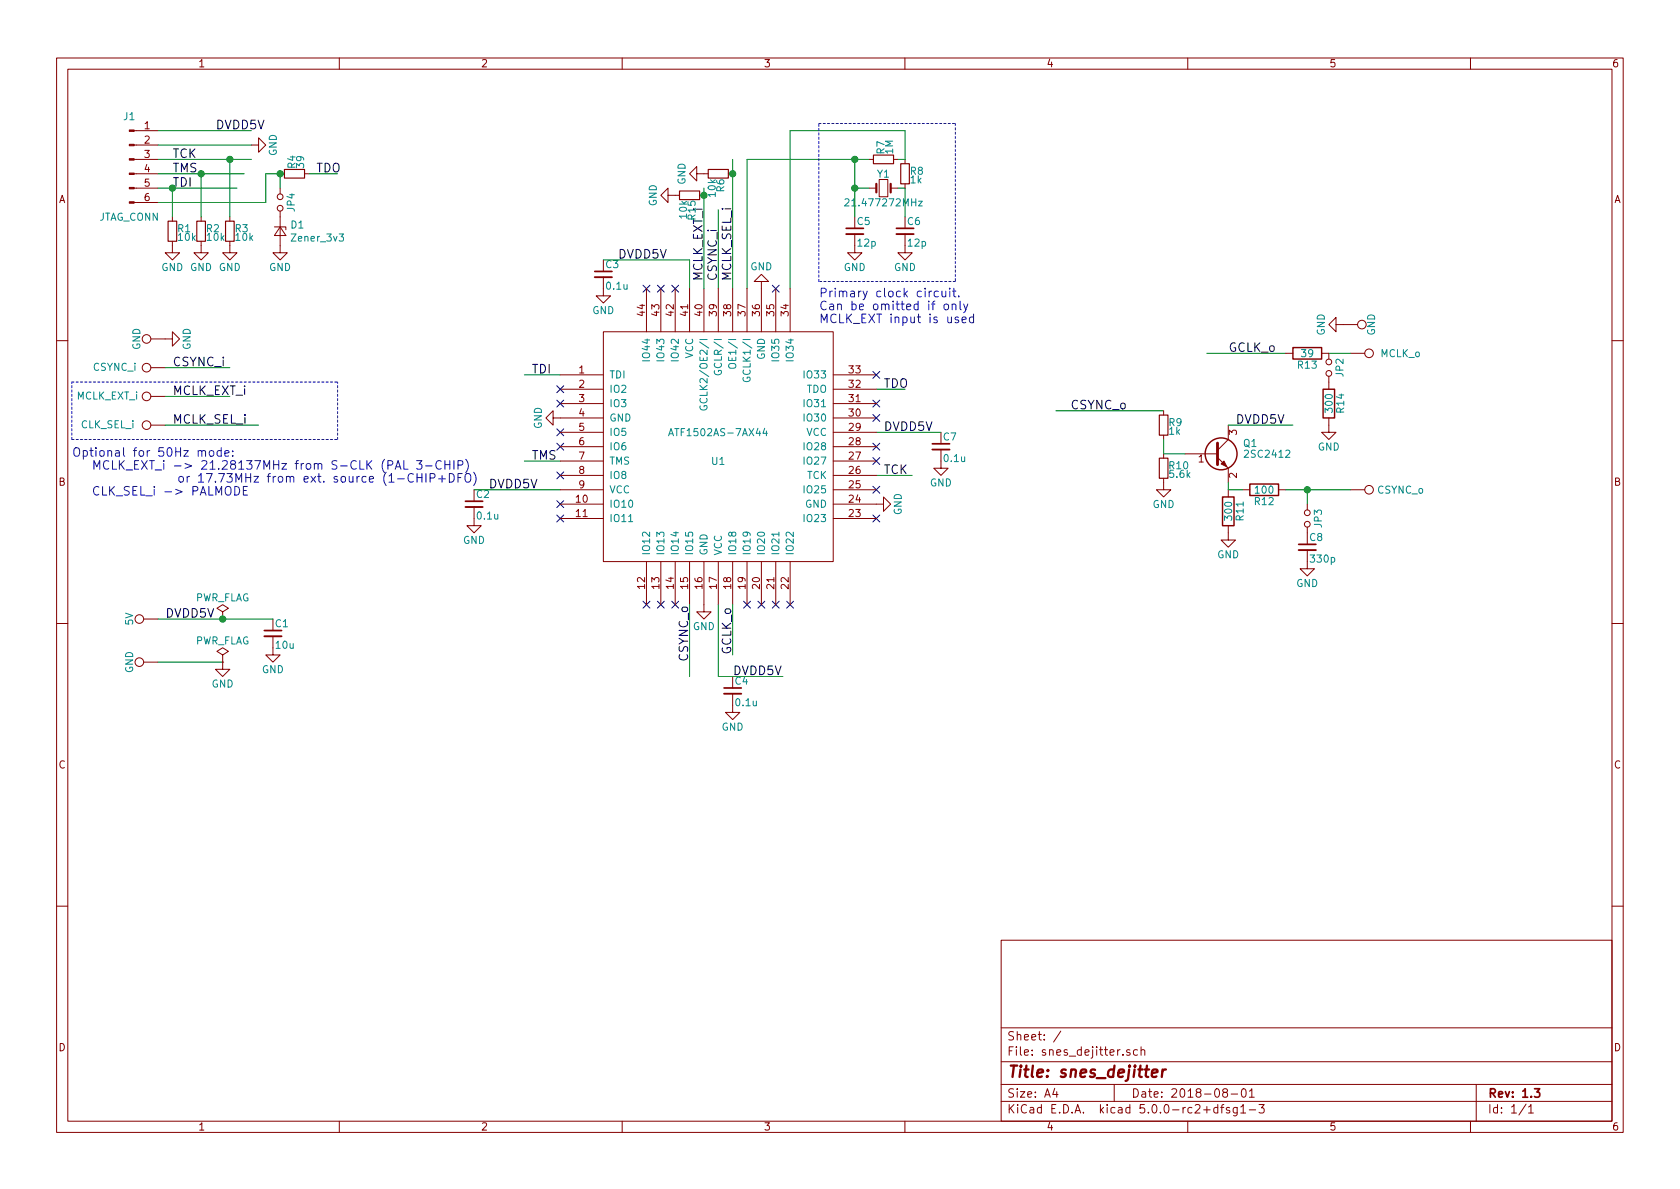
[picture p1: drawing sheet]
EESchema Schematic File Version 4
LIBS:snes_dejitter-cache
EELAYER 26 0
EELAYER END
$Descr A4 11693 8268
encoding utf-8
Sheet 1 1
Title "snes_dejitter"
Date "2018-08-01"
Rev "1.3"
Comp ""
Comment1 ""
Comment2 ""
Comment3 ""
Comment4 ""
$EndDescr
$Comp
L Connector:Conn_01x06_Male J1
U 1 1
P 900 1100
F 0 "J1" H 900 1400 50  0000 C CNN
F 1 "JTAG_CONN" H 900 700 50  0000 C CNN
F 2 "custom_components:JTAG_Header_Angled_1x06_Pitch2.54mm" H 900 1100 50  0001 C CNN
F 3 "" H 900 1100 50  0001 C CNN
	1    900  1100
	1    0    0    -1  
$EndComp
Wire Wire Line
	1100 900  1750 900 
$Comp
L power:GND #PWR01
U 1 1
P 1750 1000
F 0 "#PWR01" H 1750 750 50  0001 C CNN
F 1 "GND" H 1750 850 50  0000 C CNN
F 2 "" H 1750 1000 50  0001 C CNN
F 3 "" H 1750 1000 50  0001 C CNN
	1    1750 1000
	0    -1   -1   0   
$EndComp
Wire Wire Line
	1100 1100 1600 1100
Text Label 1200 1100 0    60   ~ 0
TCK
Wire Wire Line
	1100 1200 1400 1200
Text Label 1200 1200 0    60   ~ 0
TMS
Wire Wire Line
	1100 1300 1200 1300
Text Label 1200 1300 0    60   ~ 0
TDI
Text Label 2200 1200 0    60   ~ 0
TDO
Wire Wire Line
	1100 1000 1750 1000
Text Label 1500 900  0    60   ~ 0
DVDD5V
$Comp
L Connector:Test_Point J5
U 1 1
P 1150 2550
F 0 "J5" H 1150 2820 50  0001 C CNN
F 1 "CSYNC_i" V 1150 2900 50  0000 C CNN
F 2 "custom_components:SMD_PAD" H 1350 2550 50  0001 C CNN
F 3 "" H 1350 2550 50  0001 C CNN
	1    1150 2550
	0    -1   -1   0   
$EndComp
Text Label 3700 2600 0    60   ~ 0
TDI
Wire Wire Line
	1600 2550 1150 2550
Text Label 1200 2550 0    60   ~ 0
CSYNC_i
$Comp
L Device:C_Small C2
U 1 1
P 3300 3500
F 0 "C2" H 3310 3570 50  0000 L CNN
F 1 "0.1u" H 3310 3420 50  0000 L CNN
F 2 "custom_components:SM0603_Capa_libcms" H 3300 3500 50  0001 C CNN
F 3 "" H 3300 3500 50  0001 C CNN
	1    3300 3500
	1    0    0    -1  
$EndComp
$Comp
L power:GND #PWR02
U 1 1
P 3300 3600
F 0 "#PWR02" H 3300 3350 50  0001 C CNN
F 1 "GND" H 3300 3450 50  0000 C CNN
F 2 "" H 3300 3600 50  0001 C CNN
F 3 "" H 3300 3600 50  0001 C CNN
	1    3300 3600
	1    0    0    -1  
$EndComp
$Comp
L power:GND #PWR03
U 1 1
P 3900 2900
F 0 "#PWR03" H 3900 2650 50  0001 C CNN
F 1 "GND" H 3900 2750 50  0000 C CNN
F 2 "" H 3900 2900 50  0001 C CNN
F 3 "" H 3900 2900 50  0001 C CNN
	1    3900 2900
	0    1    1    0   
$EndComp
$Comp
L Device:C_Small C1
U 1 1
P 1900 4400
F 0 "C1" H 1910 4470 50  0000 L CNN
F 1 "10u" H 1910 4320 50  0000 L CNN
F 2 "custom_components:SM0603_Capa_libcms" H 1900 4400 50  0001 C CNN
F 3 "" H 1900 4400 50  0001 C CNN
	1    1900 4400
	1    0    0    -1  
$EndComp
$Comp
L power:GND #PWR04
U 1 1
P 1900 4500
F 0 "#PWR04" H 1900 4250 50  0001 C CNN
F 1 "GND" H 1900 4350 50  0000 C CNN
F 2 "" H 1900 4500 50  0001 C CNN
F 3 "" H 1900 4500 50  0001 C CNN
	1    1900 4500
	1    0    0    -1  
$EndComp
$Comp
L Device:C_Small C4
U 1 1
P 5100 4800
F 0 "C4" H 5110 4870 50  0000 L CNN
F 1 "0.1u" H 5110 4720 50  0000 L CNN
F 2 "custom_components:SM0603_Capa_libcms" H 5100 4800 50  0001 C CNN
F 3 "" H 5100 4800 50  0001 C CNN
	1    5100 4800
	1    0    0    -1  
$EndComp
$Comp
L power:GND #PWR05
U 1 1
P 5100 4900
F 0 "#PWR05" H 5100 4650 50  0001 C CNN
F 1 "GND" H 5100 4750 50  0000 C CNN
F 2 "" H 5100 4900 50  0001 C CNN
F 3 "" H 5100 4900 50  0001 C CNN
	1    5100 4900
	1    0    0    -1  
$EndComp
Wire Wire Line
	6350 3300 6100 3300
Text Label 6150 3300 0    60   ~ 0
TCK
$Comp
L power:GND #PWR06
U 1 1
P 4900 4200
F 0 "#PWR06" H 4900 3950 50  0001 C CNN
F 1 "GND" H 4900 4050 50  0000 C CNN
F 2 "" H 4900 4200 50  0001 C CNN
F 3 "" H 4900 4200 50  0001 C CNN
	1    4900 4200
	1    0    0    -1  
$EndComp
$Comp
L Device:C_Small C7
U 1 1
P 6550 3100
F 0 "C7" H 6560 3170 50  0000 L CNN
F 1 "0.1u" H 6560 3020 50  0000 L CNN
F 2 "custom_components:SM0603_Capa_libcms" H 6550 3100 50  0001 C CNN
F 3 "" H 6550 3100 50  0001 C CNN
	1    6550 3100
	1    0    0    -1  
$EndComp
$Comp
L power:GND #PWR07
U 1 1
P 6550 3200
F 0 "#PWR07" H 6550 2950 50  0001 C CNN
F 1 "GND" H 6550 3050 50  0000 C CNN
F 2 "" H 6550 3200 50  0001 C CNN
F 3 "" H 6550 3200 50  0001 C CNN
	1    6550 3200
	1    0    0    -1  
$EndComp
Wire Wire Line
	3900 3200 3650 3200
Text Label 3700 3200 0    60   ~ 0
TMS
Wire Wire Line
	6300 2700 6100 2700
Text Label 6150 2700 0    60   ~ 0
TDO
$Comp
L Connector:Test_Point J3
U 1 1
P 1100 4600
F 0 "J3" H 1100 4870 50  0001 C CNN
F 1 "GND" H 1100 4800 50  0000 C CNN
F 2 "custom_components:SMD_PAD" H 1300 4600 50  0001 C CNN
F 3 "" H 1300 4600 50  0001 C CNN
	1    1100 4600
	0    -1   -1   0   
$EndComp
Wire Wire Line
	1550 4600 1100 4600
$Comp
L power:GND #PWR08
U 1 1
P 1550 4600
F 0 "#PWR08" H 1550 4350 50  0001 C CNN
F 1 "GND" H 1550 4450 50  0000 C CNN
F 2 "" H 1550 4600 50  0001 C CNN
F 3 "" H 1550 4600 50  0001 C CNN
	1    1550 4600
	1    0    0    -1  
$EndComp
$Comp
L Connector:Test_Point J2
U 1 1
P 1100 4300
F 0 "J2" H 1100 4570 50  0001 C CNN
F 1 "5V" H 1100 4500 50  0000 C CNN
F 2 "custom_components:SMD_PAD" H 1300 4300 50  0001 C CNN
F 3 "" H 1300 4300 50  0001 C CNN
	1    1100 4300
	0    -1   -1   0   
$EndComp
Wire Wire Line
	1100 4300 1550 4300
Text Label 1150 4300 0    60   ~ 0
DVDD5V
$Comp
L Device:Crystal_Small Y1
U 1 1
P 6150 1300
F 0 "Y1" H 6150 1400 50  0000 C CNN
F 1 "21.477272MHz" H 6150 1200 50  0000 C CNN
F 2 "Crystals:Crystal_HC49-U_Vertical" H 6150 1300 50  0001 C CNN
F 3 "" H 6150 1300 50  0001 C CNN
	1    6150 1300
	1    0    0    -1  
$EndComp
$Comp
L Device:C_Small C5
U 1 1
P 5950 1600
F 0 "C5" H 5960 1670 50  0000 L CNN
F 1 "12p" H 5960 1520 50  0000 L CNN
F 2 "custom_components:SM0603_Capa_libcms" H 5950 1600 50  0001 C CNN
F 3 "" H 5950 1600 50  0001 C CNN
	1    5950 1600
	1    0    0    -1  
$EndComp
$Comp
L Device:C_Small C6
U 1 1
P 6300 1600
F 0 "C6" H 6310 1670 50  0000 L CNN
F 1 "12p" H 6310 1520 50  0000 L CNN
F 2 "custom_components:SM0603_Capa_libcms" H 6300 1600 50  0001 C CNN
F 3 "" H 6300 1600 50  0001 C CNN
	1    6300 1600
	1    0    0    -1  
$EndComp
Wire Wire Line
	5950 1300 6050 1300
Wire Wire Line
	6250 1300 6300 1300
Wire Wire Line
	6300 1300 6300 1500
$Comp
L power:GND #PWR09
U 1 1
P 5950 1700
F 0 "#PWR09" H 5950 1450 50  0001 C CNN
F 1 "GND" H 5950 1550 50  0000 C CNN
F 2 "" H 5950 1700 50  0001 C CNN
F 3 "" H 5950 1700 50  0001 C CNN
	1    5950 1700
	1    0    0    -1  
$EndComp
$Comp
L power:GND #PWR010
U 1 1
P 6300 1700
F 0 "#PWR010" H 6300 1450 50  0001 C CNN
F 1 "GND" H 6300 1550 50  0000 C CNN
F 2 "" H 6300 1700 50  0001 C CNN
F 3 "" H 6300 1700 50  0001 C CNN
	1    6300 1700
	1    0    0    -1  
$EndComp
$Comp
L Device:R_Small R8
U 1 1
P 6300 1200
F 0 "R8" H 6330 1220 50  0000 L CNN
F 1 "1k" H 6330 1160 50  0000 L CNN
F 2 "custom_components:SM0603_Resistor_libcms" H 6300 1200 50  0001 C CNN
F 3 "" H 6300 1200 50  0001 C CNN
	1    6300 1200
	1    0    0    -1  
$EndComp
$Comp
L Device:R_Small R7
U 1 1
P 6150 1100
F 0 "R7" H 6180 1120 50  0000 L CNN
F 1 "1M" H 6180 1060 50  0000 L CNN
F 2 "custom_components:SM0603_Resistor_libcms" H 6150 1100 50  0001 C CNN
F 3 "" H 6150 1100 50  0001 C CNN
	1    6150 1100
	0    -1   -1   0   
$EndComp
Wire Wire Line
	5200 1100 5950 1100
Connection ~ 5950 1300
Wire Wire Line
	6250 1100 6300 1100
Connection ~ 5950 1100
Wire Wire Line
	5500 900  6300 900 
Wire Wire Line
	6300 900  6300 1100
$Comp
L Connector:Test_Point J6
U 1 1
P 1150 2750
F 0 "J6" H 1150 3020 50  0001 C CNN
F 1 "MCLK_EXT_i" V 1150 3150 50  0000 C CNN
F 2 "custom_components:SMD_PAD" H 1350 2750 50  0001 C CNN
F 3 "" H 1350 2750 50  0001 C CNN
	1    1150 2750
	0    -1   -1   0   
$EndComp
Wire Wire Line
	1600 2750 1150 2750
Text Label 1200 2750 0    60   ~ 0
MCLK_EXT_i
$Comp
L Connector:Test_Point J7
U 1 1
P 1150 2950
F 0 "J7" H 1150 3220 50  0001 C CNN
F 1 "CLK_SEL_i" V 1150 3350 50  0000 C CNN
F 2 "custom_components:SMD_PAD" H 1350 2950 50  0001 C CNN
F 3 "" H 1350 2950 50  0001 C CNN
	1    1150 2950
	0    -1   -1   0   
$EndComp
Text Label 1200 2950 0    60   ~ 0
MCLK_SEL_i
Wire Notes Line
	500  2650 2350 2650
Wire Notes Line
	500  3050 2350 3050
Wire Notes Line
	500  3050 500  2650
Text Notes 500  3450 0    60   ~ 0
Optional for 50Hz mode:\n   MCLK_EXT_i -> 21.28137MHz from S-CLK (PAL 3-CHIP)\n                or 17.73MHz from ext. source (1-CHIP+DFO)\n   CLK_SEL_i -> PALMODE
Wire Wire Line
	1800 2950 1150 2950
Wire Notes Line
	2350 3050 2350 2650
Wire Notes Line
	5700 850  6650 850 
Wire Notes Line
	6650 850  6650 1950
Wire Notes Line
	6650 1950 5700 1950
Wire Notes Line
	5700 1950 5700 850 
$Comp
L power:PWR_FLAG #FLG011
U 1 1
P 1550 4300
F 0 "#FLG011" H 1550 4375 50  0001 C CNN
F 1 "PWR_FLAG" H 1550 4450 50  0000 C CNN
F 2 "" H 1550 4300 50  0001 C CNN
F 3 "" H 1550 4300 50  0001 C CNN
	1    1550 4300
	1    0    0    -1  
$EndComp
$Comp
L Connector:Test_Point J9
U 1 1
P 9400 2450
F 0 "J9" H 9400 2720 50  0001 C CNN
F 1 "MCLK_o" V 9400 2800 50  0000 C CNN
F 2 "custom_components:SMD_PAD" H 9600 2450 50  0001 C CNN
F 3 "" H 9600 2450 50  0001 C CNN
	1    9400 2450
	0    1    1    0   
$EndComp
Wire Wire Line
	7350 2850 8100 2850
$Comp
L Transistor_BJT:BC847 Q1
U 1 1
P 8450 3150
F 0 "Q1" H 8650 3225 50  0000 L CNN
F 1 "2SC2412" H 8650 3150 50  0000 L CNN
F 2 "TO_SOT_Packages_SMD:SOT-23_Handsoldering" H 8650 3075 50  0001 L CIN
F 3 "" H 8450 3150 50  0001 L CNN
	1    8450 3150
	1    0    0    -1  
$EndComp
$Comp
L Device:R R11
U 1 1
P 8550 3550
F 0 "R11" V 8630 3550 50  0000 C CNN
F 1 "300" V 8550 3550 50  0000 C CNN
F 2 "custom_components:SM0603_Resistor_libcms" V 8480 3550 50  0001 C CNN
F 3 "" H 8550 3550 50  0001 C CNN
	1    8550 3550
	1    0    0    -1  
$EndComp
$Comp
L Device:R R12
U 1 1
P 8800 3400
F 0 "R12" V 8880 3400 50  0000 C CNN
F 1 "100" V 8800 3400 50  0000 C CNN
F 2 "custom_components:SM0603_Resistor_libcms" V 8730 3400 50  0001 C CNN
F 3 "" H 8800 3400 50  0001 C CNN
	1    8800 3400
	0    1    1    0   
$EndComp
Wire Wire Line
	8550 3400 8550 3350
Wire Wire Line
	8650 3400 8550 3400
$Comp
L power:GND #PWR012
U 1 1
P 8550 3700
F 0 "#PWR012" H 8550 3450 50  0001 C CNN
F 1 "GND" H 8550 3550 50  0000 C CNN
F 2 "" H 8550 3700 50  0001 C CNN
F 3 "" H 8550 3700 50  0001 C CNN
	1    8550 3700
	1    0    0    -1  
$EndComp
Wire Wire Line
	9000 2950 8550 2950
Text Label 8600 2950 0    60   ~ 0
DVDD5V
$Comp
L Connector:Test_Point J10
U 1 1
P 9400 3400
F 0 "J10" H 9400 3670 50  0001 C CNN
F 1 "CSYNC_o" V 9400 3750 50  0000 C CNN
F 2 "custom_components:SMD_PAD" H 9600 3400 50  0001 C CNN
F 3 "" H 9600 3400 50  0001 C CNN
	1    9400 3400
	0    1    1    0   
$EndComp
Wire Wire Line
	8950 3400 9100 3400
NoConn ~ 3900 3300
NoConn ~ 3900 3000
NoConn ~ 3900 3100
NoConn ~ 3900 3500
NoConn ~ 3900 3600
NoConn ~ 5200 4200
NoConn ~ 5300 4200
NoConn ~ 5400 4200
NoConn ~ 5500 4200
NoConn ~ 4500 4200
NoConn ~ 4600 4200
NoConn ~ 4700 4200
Text Notes 5700 2250 0    60   ~ 0
Primary clock circuit.\nCan be omitted if only\nMCLK_EXT input is used
NoConn ~ 4500 2000
NoConn ~ 4600 2000
NoConn ~ 4700 2000
NoConn ~ 6100 2800
NoConn ~ 5400 2000
$Comp
L power:PWR_FLAG #FLG013
U 1 1
P 1550 4600
F 0 "#FLG013" H 1550 4675 50  0001 C CNN
F 1 "PWR_FLAG" H 1550 4750 50  0000 C CNN
F 2 "" H 1550 4600 50  0001 C CNN
F 3 "" H 1550 4600 50  0001 C CNN
	1    1550 4600
	1    0    0    -1  
$EndComp
$Comp
L Device:C_Small C8
U 1 1
P 9100 3800
F 0 "C8" H 9110 3870 50  0000 L CNN
F 1 "330p" H 9110 3720 50  0000 L CNN
F 2 "custom_components:SM0603_Capa_libcms" H 9100 3800 50  0001 C CNN
F 3 "" H 9100 3800 50  0001 C CNN
	1    9100 3800
	1    0    0    -1  
$EndComp
$Comp
L power:GND #PWR014
U 1 1
P 9100 3900
F 0 "#PWR014" H 9100 3650 50  0001 C CNN
F 1 "GND" H 9100 3750 50  0000 C CNN
F 2 "" H 9100 3900 50  0001 C CNN
F 3 "" H 9100 3900 50  0001 C CNN
	1    9100 3900
	1    0    0    -1  
$EndComp
Wire Wire Line
	9100 3500 9100 3400
Connection ~ 9100 3400
Wire Wire Line
	3650 2600 3900 2600
Wire Wire Line
	5100 2000 5100 1200
Text Label 5100 1950 1    60   ~ 0
MCLK_SEL_i
$Comp
L Device:R_Small R6
U 1 1
P 5000 1200
F 0 "R6" H 5030 1220 50  0000 L CNN
F 1 "10k" H 5030 1160 50  0000 L CNN
F 2 "custom_components:SM0603_Resistor_libcms" H 5000 1200 50  0001 C CNN
F 3 "" H 5000 1200 50  0001 C CNN
	1    5000 1200
	0    1    1    0   
$EndComp
$Comp
L power:GND #PWR015
U 1 1
P 4900 1200
F 0 "#PWR015" H 4900 950 50  0001 C CNN
F 1 "GND" H 4900 1050 50  0000 C CNN
F 2 "" H 4900 1200 50  0001 C CNN
F 3 "" H 4900 1200 50  0001 C CNN
	1    4900 1200
	0    1    1    0   
$EndComp
Connection ~ 5100 1200
Wire Wire Line
	5000 2000 5000 1450
Text Label 5000 1950 1    60   ~ 0
CSYNC_i
Wire Wire Line
	3300 3400 3900 3400
Text Label 3400 3400 0    60   ~ 0
DVDD5V
$Comp
L Device:C_Small C3
U 1 1
P 4200 1900
F 0 "C3" H 4210 1970 50  0000 L CNN
F 1 "0.1u" H 4210 1820 50  0000 L CNN
F 2 "custom_components:SM0603_Capa_libcms" H 4200 1900 50  0001 C CNN
F 3 "" H 4200 1900 50  0001 C CNN
	1    4200 1900
	1    0    0    -1  
$EndComp
$Comp
L power:GND #PWR016
U 1 1
P 4200 2000
F 0 "#PWR016" H 4200 1750 50  0001 C CNN
F 1 "GND" H 4200 1850 50  0000 C CNN
F 2 "" H 4200 2000 50  0001 C CNN
F 3 "" H 4200 2000 50  0001 C CNN
	1    4200 2000
	1    0    0    -1  
$EndComp
Wire Wire Line
	4200 1800 4800 1800
Text Label 4300 1800 0    60   ~ 0
DVDD5V
Wire Wire Line
	4800 1800 4800 2000
$Comp
L power:GND #PWR017
U 1 1
P 5300 2000
F 0 "#PWR017" H 5300 1750 50  0001 C CNN
F 1 "GND" H 5300 1850 50  0000 C CNN
F 2 "" H 5300 2000 50  0001 C CNN
F 3 "" H 5300 2000 50  0001 C CNN
	1    5300 2000
	-1   0    0    1   
$EndComp
Text Label 4900 1950 1    60   ~ 0
MCLK_EXT_i
Connection ~ 1550 4300
Wire Wire Line
	6550 3000 6100 3000
Text Label 6150 3000 0    60   ~ 0
DVDD5V
$Comp
L Device:R_Small R9
U 1 1
P 8100 2950
F 0 "R9" H 8130 2970 50  0000 L CNN
F 1 "1k" H 8130 2910 50  0000 L CNN
F 2 "custom_components:SM0603_Resistor_libcms" H 8100 2950 50  0001 C CNN
F 3 "" H 8100 2950 50  0001 C CNN
	1    8100 2950
	1    0    0    -1  
$EndComp
$Comp
L Device:R_Small R10
U 1 1
P 8100 3250
F 0 "R10" H 8130 3270 50  0000 L CNN
F 1 "5.6k" H 8130 3210 50  0000 L CNN
F 2 "custom_components:SM0603_Resistor_libcms" H 8100 3250 50  0001 C CNN
F 3 "" H 8100 3250 50  0001 C CNN
	1    8100 3250
	1    0    0    -1  
$EndComp
Wire Wire Line
	8100 3050 8100 3150
Wire Wire Line
	8100 3150 8250 3150
$Comp
L power:GND #PWR018
U 1 1
P 8100 3350
F 0 "#PWR018" H 8100 3100 50  0001 C CNN
F 1 "GND" H 8100 3200 50  0000 C CNN
F 2 "" H 8100 3350 50  0001 C CNN
F 3 "" H 8100 3350 50  0001 C CNN
	1    8100 3350
	1    0    0    -1  
$EndComp
NoConn ~ 6100 3600
NoConn ~ 6100 3400
NoConn ~ 6100 3200
NoConn ~ 6100 3100
$Comp
L power:GND #PWR019
U 1 1
P 6100 3500
F 0 "#PWR019" H 6100 3250 50  0001 C CNN
F 1 "GND" H 6100 3350 50  0000 C CNN
F 2 "" H 6100 3500 50  0001 C CNN
F 3 "" H 6100 3500 50  0001 C CNN
	1    6100 3500
	0    -1   -1   0   
$EndComp
Wire Wire Line
	5950 1100 5950 1300
Wire Wire Line
	5200 2000 5200 1100
Wire Wire Line
	5500 900  5500 2000
$Comp
L Device:R_Small R4
U 1 1
P 2050 1200
F 0 "R4" H 2080 1220 50  0000 L CNN
F 1 "39" H 2080 1160 50  0000 L CNN
F 2 "custom_components:SM0603_Resistor_libcms" H 2050 1200 50  0001 C CNN
F 3 "" H 2050 1200 50  0001 C CNN
	1    2050 1200
	0    -1   -1   0   
$EndComp
$Comp
L power:GND #PWR020
U 1 1
P 1950 1700
F 0 "#PWR020" H 1950 1450 50  0001 C CNN
F 1 "GND" H 1950 1550 50  0000 C CNN
F 2 "" H 1950 1700 50  0001 C CNN
F 3 "" H 1950 1700 50  0001 C CNN
	1    1950 1700
	1    0    0    -1  
$EndComp
$Comp
L custom_components:ATF1502AS-7AX44 U1
U 1 1
P 5000 3100
F 0 "U1" H 5000 3000 50  0000 C CNN
F 1 "ATF1502AS-7AX44" H 5000 3200 50  0000 C CNN
F 2 "custom_components:TQFP-44_10x10mm_Pitch0.8mm_Handsoldering" H 5000 3100 50  0001 C CNN
F 3 "DOCUMENTATION" H 5000 3100 50  0001 C CNN
	1    5000 3100
	1    0    0    -1  
$EndComp
NoConn ~ 3900 2700
NoConn ~ 3900 2800
NoConn ~ 6100 2600
NoConn ~ 6100 2900
Text Label 5100 4700 0    60   ~ 0
DVDD5V
Wire Wire Line
	5100 4200 5100 4550
Text Label 5100 4550 1    60   ~ 0
GCLK_o
Wire Wire Line
	5000 4200 5000 4700
Wire Wire Line
	5000 4700 5450 4700
Wire Wire Line
	4800 4200 4800 4700
Wire Wire Line
	8400 2450 8950 2450
Text Label 8550 2450 0    60   ~ 0
GCLK_o
Text Label 4800 4600 1    60   ~ 0
CSYNC_o
Text Label 7450 2850 0    60   ~ 0
CSYNC_o
$Comp
L Device:R_Small R1
U 1 1
P 1200 1600
F 0 "R1" H 1230 1620 50  0000 L CNN
F 1 "10k" H 1230 1560 50  0000 L CNN
F 2 "custom_components:SM0603_Resistor_libcms" H 1200 1600 50  0001 C CNN
F 3 "" H 1200 1600 50  0001 C CNN
	1    1200 1600
	1    0    0    -1  
$EndComp
$Comp
L Device:R_Small R2
U 1 1
P 1400 1600
F 0 "R2" H 1430 1620 50  0000 L CNN
F 1 "10k" H 1430 1560 50  0000 L CNN
F 2 "custom_components:SM0603_Resistor_libcms" H 1400 1600 50  0001 C CNN
F 3 "" H 1400 1600 50  0001 C CNN
	1    1400 1600
	1    0    0    -1  
$EndComp
$Comp
L Device:R_Small R3
U 1 1
P 1600 1600
F 0 "R3" H 1630 1620 50  0000 L CNN
F 1 "10k" H 1630 1560 50  0000 L CNN
F 2 "custom_components:SM0603_Resistor_libcms" H 1600 1600 50  0001 C CNN
F 3 "" H 1600 1600 50  0001 C CNN
	1    1600 1600
	1    0    0    -1  
$EndComp
Wire Wire Line
	1200 1300 1200 1500
Connection ~ 1200 1300
Wire Wire Line
	1400 1500 1400 1200
Connection ~ 1400 1200
Wire Wire Line
	1600 1500 1600 1100
Connection ~ 1600 1100
$Comp
L power:GND #PWR021
U 1 1
P 1400 1700
F 0 "#PWR021" H 1400 1450 50  0001 C CNN
F 1 "GND" H 1400 1550 50  0000 C CNN
F 2 "" H 1400 1700 50  0001 C CNN
F 3 "" H 1400 1700 50  0001 C CNN
	1    1400 1700
	1    0    0    -1  
$EndComp
$Comp
L power:GND #PWR022
U 1 1
P 1600 1700
F 0 "#PWR022" H 1600 1450 50  0001 C CNN
F 1 "GND" H 1600 1550 50  0000 C CNN
F 2 "" H 1600 1700 50  0001 C CNN
F 3 "" H 1600 1700 50  0001 C CNN
	1    1600 1700
	1    0    0    -1  
$EndComp
$Comp
L power:GND #PWR023
U 1 1
P 1200 1700
F 0 "#PWR023" H 1200 1450 50  0001 C CNN
F 1 "GND" H 1200 1550 50  0000 C CNN
F 2 "" H 1200 1700 50  0001 C CNN
F 3 "" H 1200 1700 50  0001 C CNN
	1    1200 1700
	1    0    0    -1  
$EndComp
$Comp
L Device:R R14
U 1 1
P 9250 2800
F 0 "R14" V 9330 2800 50  0000 C CNN
F 1 "300" V 9250 2800 50  0000 C CNN
F 2 "custom_components:SM0603_Resistor_libcms" V 9180 2800 50  0001 C CNN
F 3 "" H 9250 2800 50  0001 C CNN
	1    9250 2800
	1    0    0    -1  
$EndComp
$Comp
L Device:R R13
U 1 1
P 9100 2450
F 0 "R13" V 9180 2450 50  0000 C CNN
F 1 "39" V 9100 2450 50  0000 C CNN
F 2 "custom_components:SM0603_Resistor_libcms" V 9030 2450 50  0001 C CNN
F 3 "" H 9100 2450 50  0001 C CNN
	1    9100 2450
	0    1    1    0   
$EndComp
Wire Wire Line
	9400 2450 9250 2450
$Comp
L power:GND #PWR024
U 1 1
P 9250 2950
F 0 "#PWR024" H 9250 2700 50  0001 C CNN
F 1 "GND" H 9250 2800 50  0000 C CNN
F 2 "" H 9250 2950 50  0001 C CNN
F 3 "" H 9250 2950 50  0001 C CNN
	1    9250 2950
	1    0    0    -1  
$EndComp
$Comp
L Connector:Test_Point J4
U 1 1
P 1150 2350
F 0 "J4" H 1150 2620 50  0001 C CNN
F 1 "GND" H 1150 2550 50  0000 C CNN
F 2 "custom_components:SMD_PAD" H 1350 2350 50  0001 C CNN
F 3 "" H 1350 2350 50  0001 C CNN
	1    1150 2350
	0    -1   -1   0   
$EndComp
$Comp
L power:GND #PWR025
U 1 1
P 1150 2350
F 0 "#PWR025" H 1150 2100 50  0001 C CNN
F 1 "GND" H 1150 2200 50  0000 C CNN
F 2 "" H 1150 2350 50  0001 C CNN
F 3 "" H 1150 2350 50  0001 C CNN
	1    1150 2350
	0    -1   -1   0   
$EndComp
$Comp
L Connector:Test_Point J8
U 1 1
P 9350 2250
F 0 "J8" H 9350 2520 50  0001 C CNN
F 1 "GND" H 9350 2450 50  0000 C CNN
F 2 "custom_components:SMD_PAD" H 9550 2250 50  0001 C CNN
F 3 "" H 9550 2250 50  0001 C CNN
	1    9350 2250
	0    1    1    0   
$EndComp
$Comp
L power:GND #PWR026
U 1 1
P 9350 2250
F 0 "#PWR026" H 9350 2000 50  0001 C CNN
F 1 "GND" H 9350 2100 50  0000 C CNN
F 2 "" H 9350 2250 50  0001 C CNN
F 3 "" H 9350 2250 50  0001 C CNN
	1    9350 2250
	0    1    1    0   
$EndComp
$Comp
L Device:Jumper_NO_Small JP3
U 1 1
P 9100 3600
F 0 "JP3" H 9100 3680 50  0000 C CNN
F 1 "Jumper_NO_Small" H 9110 3540 50  0001 C CNN
F 2 "custom_components:SMD_JUMPER" H 9100 3600 50  0001 C CNN
F 3 "" H 9100 3600 50  0001 C CNN
	1    9100 3600
	0    1    1    0   
$EndComp
$Comp
L Device:Jumper_NO_Small JP2
U 1 1
P 9250 2550
F 0 "JP2" H 9250 2630 50  0000 C CNN
F 1 "Jumper_NO_Small" H 9260 2490 50  0001 C CNN
F 2 "custom_components:SMD_JUMPER" H 9250 2550 50  0001 C CNN
F 3 "" H 9250 2550 50  0001 C CNN
	1    9250 2550
	0    1    1    0   
$EndComp
Wire Wire Line
	5950 1300 5950 1500
Wire Wire Line
	5950 1100 6050 1100
Wire Wire Line
	9100 3400 9400 3400
Wire Wire Line
	5100 1200 5100 1100
Wire Wire Line
	1550 4300 1900 4300
Wire Wire Line
	1200 1300 1650 1300
Wire Wire Line
	1400 1200 1700 1200
Wire Wire Line
	1600 1100 1750 1100
$Comp
L Device:Jumper_NO_Small JP4
U 1 1
P 1950 1400
F 0 "JP4" H 1950 1480 50  0000 C CNN
F 1 "Jumper_NO_Small" H 1960 1340 50  0001 C CNN
F 2 "custom_components:SMD_JUMPER" H 1950 1400 50  0001 C CNN
F 3 "" H 1950 1400 50  0001 C CNN
	1    1950 1400
	0    1    1    0   
$EndComp
$Comp
L Device:R_Small R15
U 1 1
P 4800 1350
F 0 "R15" H 4830 1370 50  0000 L CNN
F 1 "10k" H 4830 1310 50  0000 L CNN
F 2 "custom_components:SM0603_Resistor_libcms" H 4800 1350 50  0001 C CNN
F 3 "" H 4800 1350 50  0001 C CNN
	1    4800 1350
	0    1    1    0   
$EndComp
$Comp
L power:GND #PWR0101
U 1 1
P 4700 1350
F 0 "#PWR0101" H 4700 1100 50  0001 C CNN
F 1 "GND" H 4700 1200 50  0000 C CNN
F 2 "" H 4700 1350 50  0001 C CNN
F 3 "" H 4700 1350 50  0001 C CNN
	1    4700 1350
	0    1    1    0   
$EndComp
Wire Wire Line
	4900 1300 4900 1350
Connection ~ 4900 1350
Wire Wire Line
	4900 1350 4900 2000
$Comp
L Device:D_Zener_Small D1
U 1 1
P 1950 1600
F 0 "D1" V 1904 1668 50  0000 L CNN
F 1 "Zener_3v3" V 1995 1668 50  0000 L CNN
F 2 "custom_components:SOD-323_Handsoldering" V 1950 1600 50  0001 C CNN
F 3 "~" V 1950 1600 50  0001 C CNN
	1    1950 1600
	0    1    1    0   
$EndComp
Wire Wire Line
	1100 1400 1850 1400
Wire Wire Line
	1850 1400 1850 1200
Wire Wire Line
	1850 1200 1950 1200
Wire Wire Line
	1950 1300 1950 1200
Connection ~ 1950 1200
Wire Wire Line
	2150 1200 2350 1200
$EndSCHEMATC
